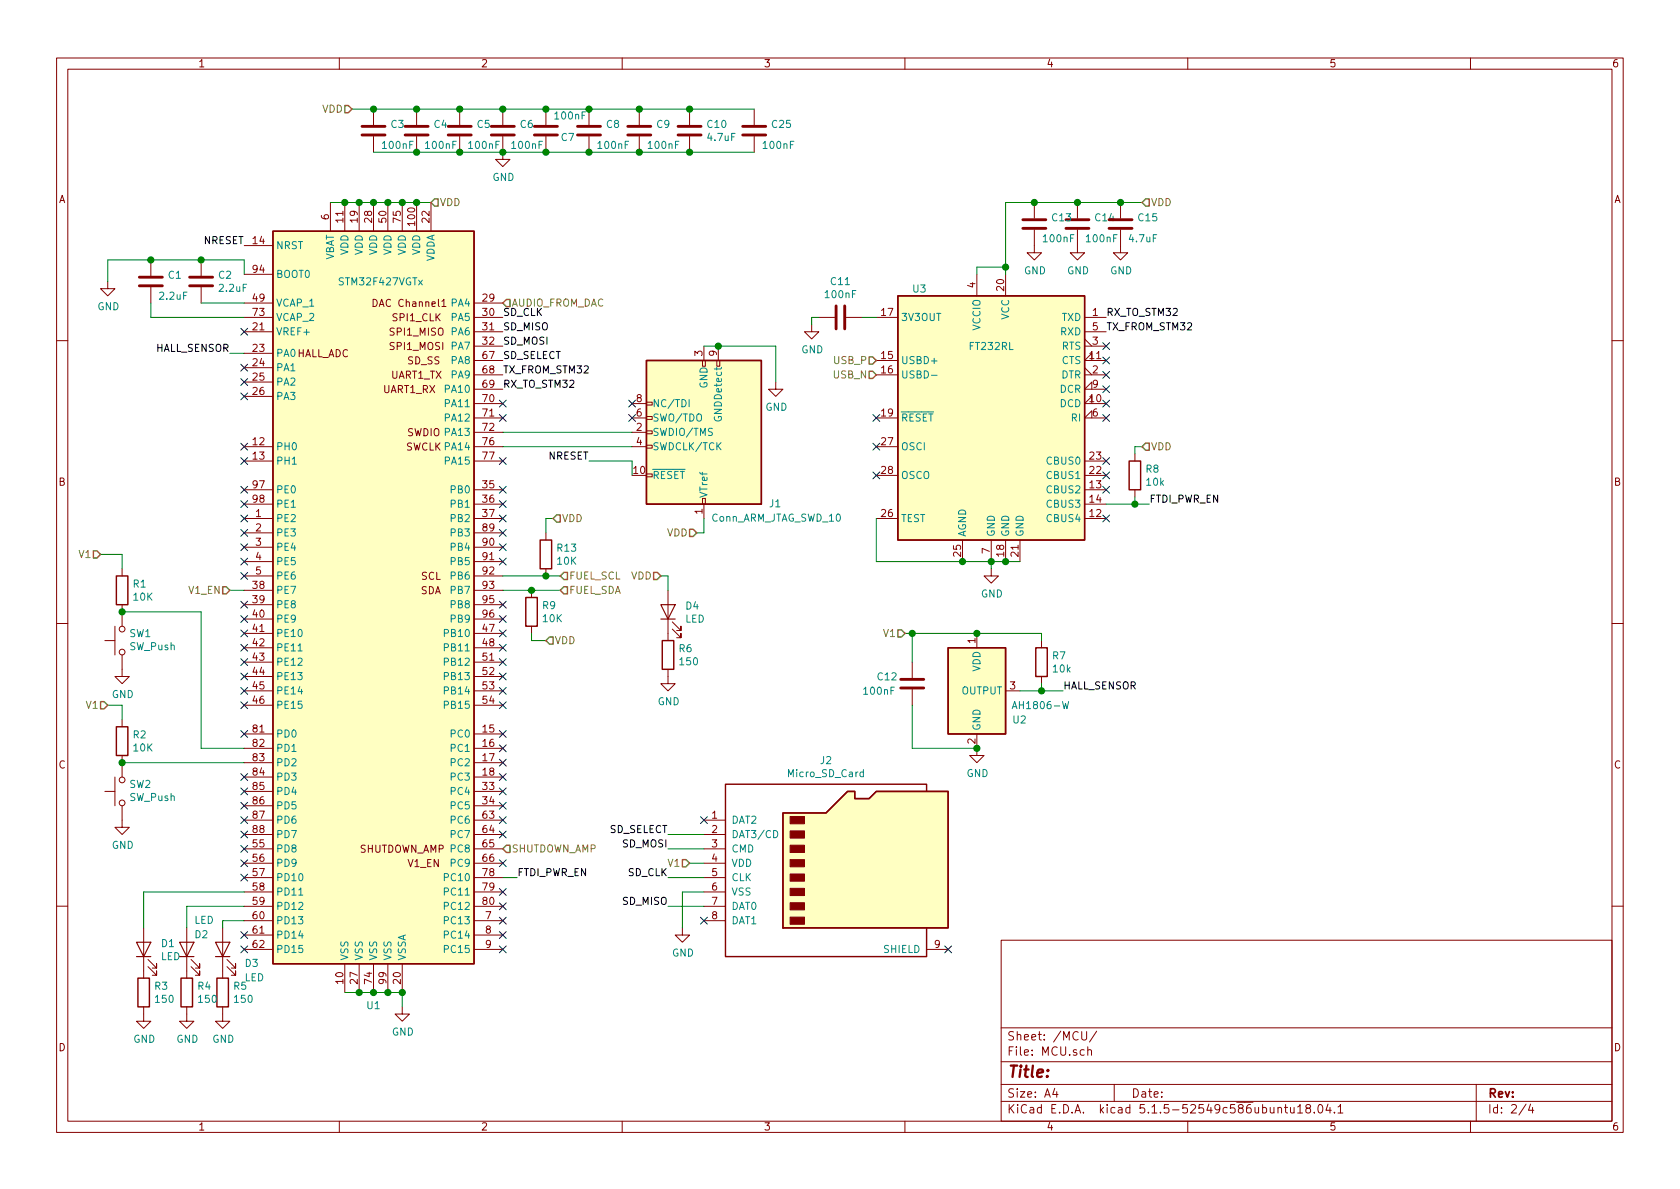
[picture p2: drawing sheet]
EESchema Schematic File Version 4
EELAYER 30 0
EELAYER END
$Descr A4 11693 8268
encoding utf-8
Sheet 2 4
Title ""
Date ""
Rev ""
Comp ""
Comment1 ""
Comment2 ""
Comment3 ""
Comment4 ""
$EndDescr
$Comp
L SoundBoard:STM32F427VGTx U1
U 1 1
P 2600 4100
AR Path="/5E238EA5/5E2653A2" Ref="U1"  Part="1" 
AR Path="/5E27AF1B/5E2653A2" Ref="U?"  Part="1" 
F 0 "U1" H 2600 1211 50  0000 C CNN
F 1 "STM32F427VGTx" H 2650 6250 50  0000 C CNN
F 2 "Package_QFP:LQFP-100_14x14mm_P0.5mm" H 1900 1500 50  0001 R CNN
F 3 "http://www.st.com/st-web-ui/static/active/en/resource/technical/document/datasheet/DM00071990.pdf" H 2600 4100 50  0001 C CNN
	1    2600 4100
	1    0    0    -1  
$EndComp
$Comp
L SoundBoard-rescue:FT232RL-Interface_USB U3
U 1 1
P 6900 2900
AR Path="/5E2490FC" Ref="U3"  Part="1" 
AR Path="/5E238EA5/5E2490FC" Ref="U3"  Part="1" 
AR Path="/5E27AF1B/5E2490FC" Ref="U?"  Part="1" 
F 0 "U3" H 6400 3800 50  0000 C CNN
F 1 "FT232RL" H 6900 3400 50  0000 C CNN
F 2 "Package_SO:SSOP-28_5.3x10.2mm_P0.65mm" H 8000 2000 50  0001 C CNN
F 3 "https://www.ftdichip.com/Support/Documents/DataSheets/ICs/DS_FT232R.pdf" H 6900 2900 50  0001 C CNN
	1    6900 2900
	1    0    0    -1  
$EndComp
$Comp
L SoundBoard-rescue:AH1806-W-Sensor_Magnetic U2
U 1 1
P 6800 4800
AR Path="/5E238EA5/5E24477E" Ref="U2"  Part="1" 
AR Path="/5E27AF1B/5E24477E" Ref="U?"  Part="1" 
F 0 "U2" H 7150 4600 50  0000 R CNN
F 1 "AH1806-W" H 7450 4700 50  0000 R CNN
F 2 "Package_TO_SOT_SMD:SC-59" H 7350 4450 50  0001 C CNN
F 3 "https://www.diodes.com/assets/Datasheets/AH1806.pdf" H 6800 4800 50  0001 C CNN
	1    6800 4800
	1    0    0    -1  
$EndComp
Wire Wire Line
	2400 1400 2500 1400
Wire Wire Line
	2500 1400 2600 1400
Connection ~ 2500 1400
Wire Wire Line
	2600 1400 2700 1400
Connection ~ 2600 1400
Wire Wire Line
	2700 1400 2800 1400
Connection ~ 2700 1400
Wire Wire Line
	2800 1400 2900 1400
Connection ~ 2800 1400
Wire Wire Line
	2900 1400 3000 1400
Connection ~ 2900 1400
Wire Wire Line
	2400 6900 2500 6900
Wire Wire Line
	2500 6900 2600 6900
Connection ~ 2500 6900
Wire Wire Line
	2600 6900 2700 6900
Connection ~ 2600 6900
Wire Wire Line
	2700 6900 2800 6900
Connection ~ 2700 6900
$Comp
L power:GND #PWR0114
U 1 1
P 2800 7000
F 0 "#PWR0114" H 2800 6750 50  0001 C CNN
F 1 "GND" H 2805 6827 50  0000 C CNN
F 2 "" H 2800 7000 50  0001 C CNN
F 3 "" H 2800 7000 50  0001 C CNN
	1    2800 7000
	1    0    0    -1  
$EndComp
Wire Wire Line
	2800 7000 2800 6900
Connection ~ 2800 6900
Text HLabel 3000 1400 2    50   Input ~ 0
VDD
Text HLabel 2450 750  0    50   Input ~ 0
VDD
$Comp
L Device:C C3
U 1 1
P 2600 900
F 0 "C3" H 2715 946 50  0000 L CNN
F 1 "100nF" H 2650 800 50  0000 L CNN
F 2 "Capacitor_SMD:C_0603_1608Metric_Pad1.05x0.95mm_HandSolder" H 2638 750 50  0001 C CNN
F 3 "~" H 2600 900 50  0001 C CNN
	1    2600 900 
	1    0    0    -1  
$EndComp
Wire Wire Line
	2450 750  2600 750 
$Comp
L Device:C C4
U 1 1
P 2900 900
F 0 "C4" H 3015 946 50  0000 L CNN
F 1 "100nF" H 2950 800 50  0000 L CNN
F 2 "Capacitor_SMD:C_0603_1608Metric_Pad1.05x0.95mm_HandSolder" H 2938 750 50  0001 C CNN
F 3 "~" H 2900 900 50  0001 C CNN
	1    2900 900 
	1    0    0    -1  
$EndComp
$Comp
L Device:C C5
U 1 1
P 3200 900
F 0 "C5" H 3315 946 50  0000 L CNN
F 1 "100nF" H 3250 800 50  0000 L CNN
F 2 "Capacitor_SMD:C_0603_1608Metric_Pad1.05x0.95mm_HandSolder" H 3238 750 50  0001 C CNN
F 3 "~" H 3200 900 50  0001 C CNN
	1    3200 900 
	1    0    0    -1  
$EndComp
Wire Wire Line
	2600 750  2900 750 
Connection ~ 2600 750 
Wire Wire Line
	2900 750  3200 750 
Connection ~ 2900 750 
Wire Wire Line
	2600 1050 2900 1050
Wire Wire Line
	2900 1050 3200 1050
Connection ~ 2900 1050
Text HLabel 3500 2100 2    50   Input ~ 0
AUDIO_FROM_DAC
$Comp
L Device:C C12
U 1 1
P 6350 4750
F 0 "C12" H 6100 4800 50  0000 L CNN
F 1 "100nF" H 6000 4700 50  0000 L CNN
F 2 "Capacitor_SMD:C_0603_1608Metric_Pad1.05x0.95mm_HandSolder" H 6388 4600 50  0001 C CNN
F 3 "~" H 6350 4750 50  0001 C CNN
	1    6350 4750
	1    0    0    -1  
$EndComp
Wire Wire Line
	6350 4900 6350 5200
Wire Wire Line
	6350 5200 6800 5200
Wire Wire Line
	6350 4600 6350 4400
Wire Wire Line
	6350 4400 6800 4400
$Comp
L Device:R R7
U 1 1
P 7250 4600
F 0 "R7" H 7320 4646 50  0000 L CNN
F 1 "10k" H 7320 4555 50  0000 L CNN
F 2 "Resistor_SMD:R_0603_1608Metric_Pad1.05x0.95mm_HandSolder" V 7180 4600 50  0001 C CNN
F 3 "~" H 7250 4600 50  0001 C CNN
	1    7250 4600
	1    0    0    -1  
$EndComp
Wire Wire Line
	7100 4800 7250 4800
Wire Wire Line
	7250 4800 7250 4750
Wire Wire Line
	7250 4450 7250 4400
Wire Wire Line
	7250 4400 6800 4400
Connection ~ 6800 4400
Text HLabel 6300 4400 0    50   Input ~ 0
V1
Wire Wire Line
	6300 4400 6350 4400
Connection ~ 6350 4400
Text HLabel 3900 4100 2    50   Input ~ 0
FUEL_SDA
Text HLabel 3900 4000 2    50   Input ~ 0
FUEL_SCL
Text HLabel 1600 4100 0    50   Input ~ 0
V1_EN
Text HLabel 3500 5900 2    50   Input ~ 0
SHUTDOWN_AMP
$Comp
L Device:C C11
U 1 1
P 5850 2200
F 0 "C11" V 5598 2200 50  0000 C CNN
F 1 "100nF" V 5689 2200 50  0000 C CNN
F 2 "Capacitor_SMD:C_0603_1608Metric_Pad1.05x0.95mm_HandSolder" H 5888 2050 50  0001 C CNN
F 3 "~" H 5850 2200 50  0001 C CNN
	1    5850 2200
	0    1    1    0   
$EndComp
Wire Wire Line
	6000 2200 6100 2200
$Comp
L power:GND #PWR0115
U 1 1
P 5650 2250
F 0 "#PWR0115" H 5650 2000 50  0001 C CNN
F 1 "GND" H 5655 2077 50  0000 C CNN
F 2 "" H 5650 2250 50  0001 C CNN
F 3 "" H 5650 2250 50  0001 C CNN
	1    5650 2250
	1    0    0    -1  
$EndComp
Wire Wire Line
	5650 2250 5650 2200
Wire Wire Line
	5650 2200 5700 2200
Text HLabel 6100 2500 0    50   Input ~ 0
USB_P
Text HLabel 6100 2600 0    50   Input ~ 0
USB_N
Text Label 7700 2300 0    50   ~ 0
TX_FROM_STM32
Text Label 7700 2200 0    50   ~ 0
RX_TO_STM32
Text Label 3500 2600 0    50   ~ 0
TX_FROM_STM32
Text Label 3500 2700 0    50   ~ 0
RX_TO_STM32
$Comp
L Device:R R8
U 1 1
P 7900 3300
F 0 "R8" H 7970 3346 50  0000 L CNN
F 1 "10k" H 7970 3255 50  0000 L CNN
F 2 "Resistor_SMD:R_0603_1608Metric_Pad1.05x0.95mm_HandSolder" V 7830 3300 50  0001 C CNN
F 3 "~" H 7900 3300 50  0001 C CNN
	1    7900 3300
	1    0    0    -1  
$EndComp
Wire Wire Line
	7700 3500 7900 3500
Wire Wire Line
	7900 3500 7900 3450
Connection ~ 7900 3500
Text Label 8000 3500 0    50   ~ 0
FTDI_PWR_EN
Wire Wire Line
	7900 3500 8000 3500
Text HLabel 7950 3100 2    50   Input ~ 0
VDD
Wire Wire Line
	7950 3100 7900 3100
Wire Wire Line
	7900 3100 7900 3150
Text HLabel 7950 1400 2    50   Input ~ 0
VDD
Wire Wire Line
	7000 1400 7000 1850
$Comp
L Device:C C13
U 1 1
P 7200 1550
F 0 "C13" H 7315 1596 50  0000 L CNN
F 1 "100nF" H 7250 1450 50  0000 L CNN
F 2 "Capacitor_SMD:C_0603_1608Metric_Pad1.05x0.95mm_HandSolder" H 7238 1400 50  0001 C CNN
F 3 "~" H 7200 1550 50  0001 C CNN
	1    7200 1550
	1    0    0    -1  
$EndComp
Wire Wire Line
	7200 1400 7000 1400
$Comp
L Device:C C15
U 1 1
P 7800 1550
F 0 "C15" H 7915 1596 50  0000 L CNN
F 1 "4.7uF" H 7850 1450 50  0000 L CNN
F 2 "Capacitor_SMD:C_0603_1608Metric_Pad1.05x0.95mm_HandSolder" H 7838 1400 50  0001 C CNN
F 3 "~" H 7800 1550 50  0001 C CNN
	1    7800 1550
	1    0    0    -1  
$EndComp
Wire Wire Line
	7200 1400 7500 1400
Connection ~ 7200 1400
$Comp
L Device:C C14
U 1 1
P 7500 1550
F 0 "C14" H 7615 1596 50  0000 L CNN
F 1 "100nF" H 7550 1450 50  0000 L CNN
F 2 "Capacitor_SMD:C_0603_1608Metric_Pad1.05x0.95mm_HandSolder" H 7538 1400 50  0001 C CNN
F 3 "~" H 7500 1550 50  0001 C CNN
	1    7500 1550
	1    0    0    -1  
$EndComp
Connection ~ 7500 1400
Wire Wire Line
	7500 1400 7800 1400
Wire Wire Line
	7950 1400 7800 1400
Connection ~ 7800 1400
$Comp
L power:GND #PWR0116
U 1 1
P 7800 1700
F 0 "#PWR0116" H 7800 1450 50  0001 C CNN
F 1 "GND" H 7805 1527 50  0000 C CNN
F 2 "" H 7800 1700 50  0001 C CNN
F 3 "" H 7800 1700 50  0001 C CNN
	1    7800 1700
	1    0    0    -1  
$EndComp
$Comp
L power:GND #PWR0117
U 1 1
P 7500 1700
F 0 "#PWR0117" H 7500 1450 50  0001 C CNN
F 1 "GND" H 7505 1527 50  0000 C CNN
F 2 "" H 7500 1700 50  0001 C CNN
F 3 "" H 7500 1700 50  0001 C CNN
	1    7500 1700
	1    0    0    -1  
$EndComp
$Comp
L power:GND #PWR0118
U 1 1
P 7200 1700
F 0 "#PWR0118" H 7200 1450 50  0001 C CNN
F 1 "GND" H 7205 1527 50  0000 C CNN
F 2 "" H 7200 1700 50  0001 C CNN
F 3 "" H 7200 1700 50  0001 C CNN
	1    7200 1700
	1    0    0    -1  
$EndComp
Wire Wire Line
	7000 1850 6800 1850
Wire Wire Line
	6800 1850 6800 1900
Connection ~ 7000 1850
Wire Wire Line
	7000 1850 7000 1900
Wire Wire Line
	6900 3900 7000 3900
Wire Wire Line
	7000 3900 7100 3900
Connection ~ 7000 3900
Wire Wire Line
	6700 3900 6900 3900
Connection ~ 6900 3900
Wire Wire Line
	6100 3600 6100 3900
Wire Wire Line
	6100 3900 6700 3900
Connection ~ 6700 3900
$Comp
L power:GND #PWR0119
U 1 1
P 6900 3950
F 0 "#PWR0119" H 6900 3700 50  0001 C CNN
F 1 "GND" H 6905 3777 50  0000 C CNN
F 2 "" H 6900 3950 50  0001 C CNN
F 3 "" H 6900 3950 50  0001 C CNN
	1    6900 3950
	1    0    0    -1  
$EndComp
Wire Wire Line
	6900 3950 6900 3900
NoConn ~ 6100 2900
NoConn ~ 6100 3100
NoConn ~ 6100 3300
NoConn ~ 7700 2400
NoConn ~ 7700 2500
NoConn ~ 7700 2600
NoConn ~ 7700 2700
NoConn ~ 7700 2800
NoConn ~ 7700 2900
NoConn ~ 7700 3200
NoConn ~ 7700 3300
NoConn ~ 7700 3400
NoConn ~ 7700 3600
Wire Wire Line
	7250 4800 7400 4800
Connection ~ 7250 4800
Text Label 7400 4800 0    50   ~ 0
HALL_SENSOR
Text Label 1600 2450 2    50   ~ 0
HALL_SENSOR
Wire Wire Line
	1600 2450 1700 2450
$Comp
L Device:C C6
U 1 1
P 3500 900
F 0 "C6" H 3615 946 50  0000 L CNN
F 1 "100nF" H 3550 800 50  0000 L CNN
F 2 "Capacitor_SMD:C_0603_1608Metric_Pad1.05x0.95mm_HandSolder" H 3538 750 50  0001 C CNN
F 3 "~" H 3500 900 50  0001 C CNN
	1    3500 900 
	1    0    0    -1  
$EndComp
$Comp
L Device:C C7
U 1 1
P 3800 900
F 0 "C7" H 3900 950 50  0000 L CNN
F 1 "100nF" H 3850 800 50  0000 L CNN
F 2 "Capacitor_SMD:C_0603_1608Metric_Pad1.05x0.95mm_HandSolder" H 3838 750 50  0001 C CNN
F 3 "~" H 3800 900 50  0001 C CNN
	1    3800 900 
	1    0    0    1   
$EndComp
$Comp
L Device:C C8
U 1 1
P 4100 900
F 0 "C8" H 4215 946 50  0000 L CNN
F 1 "100nF" H 4150 800 50  0000 L CNN
F 2 "Capacitor_SMD:C_0603_1608Metric_Pad1.05x0.95mm_HandSolder" H 4138 750 50  0001 C CNN
F 3 "~" H 4100 900 50  0001 C CNN
	1    4100 900 
	1    0    0    -1  
$EndComp
Wire Wire Line
	3200 750  3500 750 
Connection ~ 3200 750 
Wire Wire Line
	3500 750  3800 750 
Connection ~ 3500 750 
Wire Wire Line
	3800 750  4100 750 
Connection ~ 3800 750 
Wire Wire Line
	3200 1050 3500 1050
Connection ~ 3200 1050
Wire Wire Line
	3500 1050 3800 1050
Connection ~ 3500 1050
Wire Wire Line
	3800 1050 4100 1050
Connection ~ 3800 1050
Connection ~ 4100 750 
$Comp
L power:GND #PWR07
U 1 1
P 3500 1050
F 0 "#PWR07" H 3500 800 50  0001 C CNN
F 1 "GND" H 3505 877 50  0000 C CNN
F 2 "" H 3500 1050 50  0001 C CNN
F 3 "" H 3500 1050 50  0001 C CNN
	1    3500 1050
	1    0    0    -1  
$EndComp
Connection ~ 4100 1050
Wire Wire Line
	4100 1050 4450 1050
Wire Wire Line
	4100 750  4450 750 
$Comp
L Device:C C9
U 1 1
P 4450 900
F 0 "C9" H 4565 946 50  0000 L CNN
F 1 "100nF" H 4500 800 50  0000 L CNN
F 2 "Capacitor_SMD:C_0603_1608Metric_Pad1.05x0.95mm_HandSolder" H 4488 750 50  0001 C CNN
F 3 "~" H 4450 900 50  0001 C CNN
	1    4450 900 
	1    0    0    -1  
$EndComp
$Comp
L Device:C C2
U 1 1
P 1400 1950
F 0 "C2" H 1515 1996 50  0000 L CNN
F 1 "2.2uF" H 1515 1905 50  0000 L CNN
F 2 "Capacitor_SMD:C_0603_1608Metric_Pad1.05x0.95mm_HandSolder" H 1438 1800 50  0001 C CNN
F 3 "~" H 1400 1950 50  0001 C CNN
	1    1400 1950
	1    0    0    -1  
$EndComp
Wire Wire Line
	1050 2200 1700 2200
Wire Wire Line
	1400 2100 1700 2100
Wire Wire Line
	750  1800 750  1950
$Comp
L power:GND #PWR01
U 1 1
P 750 1950
F 0 "#PWR01" H 750 1700 50  0001 C CNN
F 1 "GND" H 755 1777 50  0000 C CNN
F 2 "" H 750 1950 50  0001 C CNN
F 3 "" H 750 1950 50  0001 C CNN
	1    750  1950
	1    0    0    -1  
$EndComp
Wire Wire Line
	750  1800 1050 1800
$Comp
L Device:C C1
U 1 1
P 1050 1950
F 0 "C1" H 1165 1996 50  0000 L CNN
F 1 "2.2uF" H 1100 1850 50  0000 L CNN
F 2 "Capacitor_SMD:C_0603_1608Metric_Pad1.05x0.95mm_HandSolder" H 1088 1800 50  0001 C CNN
F 3 "~" H 1050 1950 50  0001 C CNN
	1    1050 1950
	1    0    0    -1  
$EndComp
Connection ~ 1050 1800
Wire Wire Line
	1050 1800 1400 1800
Wire Wire Line
	1050 2100 1050 2200
$Comp
L Device:C C10
U 1 1
P 4800 900
F 0 "C10" H 4915 946 50  0000 L CNN
F 1 "4.7uF" H 4915 855 50  0000 L CNN
F 2 "Capacitor_SMD:C_0603_1608Metric_Pad1.05x0.95mm_HandSolder" H 4838 750 50  0001 C CNN
F 3 "~" H 4800 900 50  0001 C CNN
	1    4800 900 
	1    0    0    -1  
$EndComp
Wire Wire Line
	4450 1050 4800 1050
Connection ~ 4450 1050
Wire Wire Line
	4450 750  4800 750 
Connection ~ 4450 750 
Wire Wire Line
	2300 1400 2400 1400
Connection ~ 2400 1400
$Comp
L Connector:Micro_SD_Card J2
U 1 1
P 5800 6000
F 0 "J2" H 5750 6717 50  0000 C CNN
F 1 "Micro_SD_Card" H 5750 6626 50  0000 C CNN
F 2 "Connector_Card:microSD_HC_Wuerth_693072010801" H 6950 6300 50  0001 C CNN
F 3 "http://katalog.we-online.de/em/datasheet/693072010801.pdf" H 5800 6000 50  0001 C CNN
	1    5800 6000
	1    0    0    -1  
$EndComp
$Comp
L Device:R R6
U 1 1
P 4650 4550
F 0 "R6" H 4720 4596 50  0000 L CNN
F 1 "150" H 4720 4505 50  0000 L CNN
F 2 "Resistor_SMD:R_0603_1608Metric_Pad1.05x0.95mm_HandSolder" V 4580 4550 50  0001 C CNN
F 3 "~" H 4650 4550 50  0001 C CNN
	1    4650 4550
	1    0    0    -1  
$EndComp
$Comp
L Device:LED D4
U 1 1
P 4650 4250
F 0 "D4" V 4688 4133 50  0000 R CNN
F 1 "LED" V 4597 4133 50  0000 R CNN
F 2 "Diode_SMD:D_0603_1608Metric_Pad1.05x0.95mm_HandSolder" H 4650 4250 50  0001 C CNN
F 3 "~" H 4650 4250 50  0001 C CNN
	1    4650 4250
	0    -1   -1   0   
$EndComp
$Comp
L power:GND #PWR08
U 1 1
P 4650 4700
F 0 "#PWR08" H 4650 4450 50  0001 C CNN
F 1 "GND" H 4655 4527 50  0000 C CNN
F 2 "" H 4650 4700 50  0001 C CNN
F 3 "" H 4650 4700 50  0001 C CNN
	1    4650 4700
	1    0    0    -1  
$EndComp
Text HLabel 4600 4000 0    50   Input ~ 0
VDD
Wire Wire Line
	4600 4000 4650 4000
Wire Wire Line
	4650 4000 4650 4100
Text Label 1700 1700 2    50   ~ 0
NRESET
Text Label 4100 3200 2    50   ~ 0
NRESET
$Comp
L Connector:Conn_ARM_JTAG_SWD_10 J1
U 1 1
P 4900 3000
F 0 "J1" H 4450 3500 50  0000 R CNN
F 1 "Conn_ARM_JTAG_SWD_10" H 4850 3600 50  0000 R CNN
F 2 "Connector_PinHeader_1.27mm:PinHeader_2x05_P1.27mm_Vertical_SMD" H 4950 2450 50  0001 L TNN
F 3 "http://infocenter.arm.com/help/topic/com.arm.doc.faqs/attached/13634/cortex_debug_connectors.pdf" V 4550 1750 50  0001 C CNN
	1    4900 3000
	-1   0    0    1   
$EndComp
Wire Wire Line
	4100 3200 4400 3200
Wire Wire Line
	4400 3200 4400 3300
NoConn ~ 4400 2900
NoConn ~ 4400 2800
Text HLabel 4850 3700 0    50   Input ~ 0
VDD
Wire Wire Line
	4850 3700 4900 3700
Wire Wire Line
	4900 3700 4900 3600
Wire Wire Line
	4900 2400 5000 2400
Wire Wire Line
	4400 3100 3500 3100
Wire Wire Line
	4400 3000 3500 3000
Wire Wire Line
	5000 2400 5400 2400
Wire Wire Line
	5400 2400 5400 2650
Connection ~ 5000 2400
$Comp
L power:GND #PWR010
U 1 1
P 5400 2650
F 0 "#PWR010" H 5400 2400 50  0001 C CNN
F 1 "GND" H 5405 2477 50  0000 C CNN
F 2 "" H 5400 2650 50  0001 C CNN
F 3 "" H 5400 2650 50  0001 C CNN
	1    5400 2650
	1    0    0    -1  
$EndComp
$Comp
L Device:R R4
U 1 1
P 1300 6900
F 0 "R4" H 1370 6946 50  0000 L CNN
F 1 "150" H 1370 6855 50  0000 L CNN
F 2 "Resistor_SMD:R_0603_1608Metric_Pad1.05x0.95mm_HandSolder" V 1230 6900 50  0001 C CNN
F 3 "~" H 1300 6900 50  0001 C CNN
	1    1300 6900
	1    0    0    -1  
$EndComp
$Comp
L Device:LED D2
U 1 1
P 1300 6600
F 0 "D2" V 1400 6550 50  0000 R CNN
F 1 "LED" V 1500 6550 50  0000 R CNN
F 2 "Diode_SMD:D_0603_1608Metric_Pad1.05x0.95mm_HandSolder" H 1300 6600 50  0001 C CNN
F 3 "~" H 1300 6600 50  0001 C CNN
	1    1300 6600
	0    -1   -1   0   
$EndComp
$Comp
L power:GND #PWR05
U 1 1
P 1300 7050
F 0 "#PWR05" H 1300 6800 50  0001 C CNN
F 1 "GND" H 1305 6877 50  0000 C CNN
F 2 "" H 1300 7050 50  0001 C CNN
F 3 "" H 1300 7050 50  0001 C CNN
	1    1300 7050
	1    0    0    -1  
$EndComp
$Comp
L Device:R R3
U 1 1
P 1000 6900
F 0 "R3" H 1070 6946 50  0000 L CNN
F 1 "150" H 1070 6855 50  0000 L CNN
F 2 "Resistor_SMD:R_0603_1608Metric_Pad1.05x0.95mm_HandSolder" V 930 6900 50  0001 C CNN
F 3 "~" H 1000 6900 50  0001 C CNN
	1    1000 6900
	1    0    0    -1  
$EndComp
$Comp
L Device:LED D1
U 1 1
P 1000 6600
F 0 "D1" V 1038 6483 50  0000 R CNN
F 1 "LED" V 947 6483 50  0000 R CNN
F 2 "Diode_SMD:D_0603_1608Metric_Pad1.05x0.95mm_HandSolder" H 1000 6600 50  0001 C CNN
F 3 "~" H 1000 6600 50  0001 C CNN
	1    1000 6600
	0    -1   -1   0   
$EndComp
$Comp
L power:GND #PWR04
U 1 1
P 1000 7050
F 0 "#PWR04" H 1000 6800 50  0001 C CNN
F 1 "GND" H 1005 6877 50  0000 C CNN
F 2 "" H 1000 7050 50  0001 C CNN
F 3 "" H 1000 7050 50  0001 C CNN
	1    1000 7050
	1    0    0    -1  
$EndComp
$Comp
L Device:R R5
U 1 1
P 1550 6900
F 0 "R5" H 1620 6946 50  0000 L CNN
F 1 "150" H 1620 6855 50  0000 L CNN
F 2 "Resistor_SMD:R_0603_1608Metric_Pad1.05x0.95mm_HandSolder" V 1480 6900 50  0001 C CNN
F 3 "~" H 1550 6900 50  0001 C CNN
	1    1550 6900
	1    0    0    -1  
$EndComp
$Comp
L Device:LED D3
U 1 1
P 1550 6600
F 0 "D3" V 1450 6450 50  0000 R CNN
F 1 "LED" V 1350 6450 50  0000 R CNN
F 2 "Diode_SMD:D_0603_1608Metric_Pad1.05x0.95mm_HandSolder" H 1550 6600 50  0001 C CNN
F 3 "~" H 1550 6600 50  0001 C CNN
	1    1550 6600
	0    -1   -1   0   
$EndComp
$Comp
L power:GND #PWR06
U 1 1
P 1550 7050
F 0 "#PWR06" H 1550 6800 50  0001 C CNN
F 1 "GND" H 1555 6877 50  0000 C CNN
F 2 "" H 1550 7050 50  0001 C CNN
F 3 "" H 1550 7050 50  0001 C CNN
	1    1550 7050
	1    0    0    -1  
$EndComp
Wire Wire Line
	1550 6450 1550 6400
Wire Wire Line
	1550 6400 1700 6400
Wire Wire Line
	1300 6300 1700 6300
Wire Wire Line
	1300 6300 1300 6450
Wire Wire Line
	1000 6200 1700 6200
Wire Wire Line
	1000 6200 1000 6450
Text HLabel 4800 6000 0    50   Input ~ 0
V1
Wire Wire Line
	4900 6000 4800 6000
Text Label 3500 2200 0    50   ~ 0
SD_CLK
Text Label 3500 2300 0    50   ~ 0
SD_MISO
Text Label 3500 2400 0    50   ~ 0
SD_MOSI
Text Label 3500 2500 0    50   ~ 0
SD_SELECT
Text Label 4650 6100 2    50   ~ 0
SD_CLK
Text Label 4650 6300 2    50   ~ 0
SD_MISO
Text Label 4650 5900 2    50   ~ 0
SD_MOSI
Text Label 4650 5800 2    50   ~ 0
SD_SELECT
Wire Wire Line
	4650 5800 4900 5800
Wire Wire Line
	4650 5900 4900 5900
Wire Wire Line
	4650 6100 4900 6100
Wire Wire Line
	4650 6300 4900 6300
NoConn ~ 4900 6400
NoConn ~ 4900 5700
$Comp
L power:GND #PWR09
U 1 1
P 4750 6450
F 0 "#PWR09" H 4750 6200 50  0001 C CNN
F 1 "GND" H 4755 6277 50  0000 C CNN
F 2 "" H 4750 6450 50  0001 C CNN
F 3 "" H 4750 6450 50  0001 C CNN
	1    4750 6450
	1    0    0    -1  
$EndComp
Wire Wire Line
	4750 6450 4750 6200
Wire Wire Line
	4750 6200 4900 6200
$Comp
L Switch:SW_Push SW1
U 1 1
P 850 4450
F 0 "SW1" V 896 4402 50  0000 R CNN
F 1 "SW_Push" V 805 4402 50  0000 R CNN
F 2 "Button_Switch_SMD:SW_Push_1P1T_NO_6x6mm_H9.5mm" H 850 4650 50  0001 C CNN
F 3 "" H 850 4650 50  0001 C CNN
	1    850  4450
	0    -1   -1   0   
$EndComp
$Comp
L Device:R R1
U 1 1
P 850 4100
F 0 "R1" H 920 4146 50  0000 L CNN
F 1 "10K" H 920 4055 50  0000 L CNN
F 2 "Resistor_SMD:R_0603_1608Metric_Pad1.05x0.95mm_HandSolder" V 780 4100 50  0001 C CNN
F 3 "~" H 850 4100 50  0001 C CNN
	1    850  4100
	1    0    0    -1  
$EndComp
Wire Wire Line
	850  3950 850  3850
$Comp
L power:GND #PWR02
U 1 1
P 850 4650
F 0 "#PWR02" H 850 4400 50  0001 C CNN
F 1 "GND" H 855 4477 50  0000 C CNN
F 2 "" H 850 4650 50  0001 C CNN
F 3 "" H 850 4650 50  0001 C CNN
	1    850  4650
	1    0    0    -1  
$EndComp
$Comp
L Switch:SW_Push SW2
U 1 1
P 850 5500
F 0 "SW2" V 896 5452 50  0000 R CNN
F 1 "SW_Push" V 805 5452 50  0000 R CNN
F 2 "Button_Switch_SMD:SW_Push_1P1T_NO_6x6mm_H9.5mm" H 850 5700 50  0001 C CNN
F 3 "" H 850 5700 50  0001 C CNN
	1    850  5500
	0    -1   -1   0   
$EndComp
$Comp
L Device:R R2
U 1 1
P 850 5150
F 0 "R2" H 920 5196 50  0000 L CNN
F 1 "10K" H 920 5105 50  0000 L CNN
F 2 "Resistor_SMD:R_0603_1608Metric_Pad1.05x0.95mm_HandSolder" V 780 5150 50  0001 C CNN
F 3 "~" H 850 5150 50  0001 C CNN
	1    850  5150
	1    0    0    -1  
$EndComp
Wire Wire Line
	850  5000 850  4900
$Comp
L power:GND #PWR03
U 1 1
P 850 5700
F 0 "#PWR03" H 850 5450 50  0001 C CNN
F 1 "GND" H 855 5527 50  0000 C CNN
F 2 "" H 850 5700 50  0001 C CNN
F 3 "" H 850 5700 50  0001 C CNN
	1    850  5700
	1    0    0    -1  
$EndComp
NoConn ~ 3500 2800
NoConn ~ 3500 2900
NoConn ~ 3500 3200
NoConn ~ 3500 3400
NoConn ~ 3500 3500
NoConn ~ 3500 3600
NoConn ~ 3500 3700
NoConn ~ 3500 3800
NoConn ~ 3500 3900
NoConn ~ 3500 4200
NoConn ~ 3500 4300
NoConn ~ 3500 4400
NoConn ~ 3500 4500
NoConn ~ 3500 4600
NoConn ~ 3500 4700
NoConn ~ 3500 4800
NoConn ~ 3500 4900
NoConn ~ 3500 5100
NoConn ~ 3500 5200
NoConn ~ 3500 5300
NoConn ~ 3500 5400
NoConn ~ 3500 5500
NoConn ~ 3500 5600
NoConn ~ 3500 5700
NoConn ~ 3500 5800
NoConn ~ 3500 6200
NoConn ~ 3500 6300
NoConn ~ 3500 6400
NoConn ~ 3500 6500
NoConn ~ 3500 6600
NoConn ~ 1700 6500
NoConn ~ 1700 6600
NoConn ~ 1700 6100
NoConn ~ 1700 6000
NoConn ~ 1700 5900
NoConn ~ 1700 5800
NoConn ~ 1700 5700
NoConn ~ 1700 5600
NoConn ~ 1700 5500
NoConn ~ 1700 5400
NoConn ~ 1700 5100
NoConn ~ 1700 4900
NoConn ~ 1700 4800
NoConn ~ 1700 4700
NoConn ~ 1700 4600
NoConn ~ 1700 4500
NoConn ~ 1700 4400
NoConn ~ 1700 4300
NoConn ~ 1700 4200
NoConn ~ 3500 6000
NoConn ~ 1700 4000
NoConn ~ 1700 3900
NoConn ~ 1700 3800
NoConn ~ 1700 3700
NoConn ~ 1700 3600
NoConn ~ 1700 3500
NoConn ~ 1700 3400
NoConn ~ 1700 3200
NoConn ~ 1700 3100
NoConn ~ 1700 2750
NoConn ~ 1700 2650
NoConn ~ 1700 2550
NoConn ~ 1700 2300
$Comp
L power:GND #PWR0123
U 1 1
P 6800 5200
F 0 "#PWR0123" H 6800 4950 50  0001 C CNN
F 1 "GND" H 6805 5027 50  0000 C CNN
F 2 "" H 6800 5200 50  0001 C CNN
F 3 "" H 6800 5200 50  0001 C CNN
	1    6800 5200
	1    0    0    -1  
$EndComp
Connection ~ 6800 5200
Wire Wire Line
	1700 1900 1700 1800
Wire Wire Line
	1700 1800 1400 1800
Connection ~ 1400 1800
NoConn ~ 6600 6600
$Comp
L Device:R R13
U 1 1
P 3800 3850
F 0 "R13" H 3870 3896 50  0000 L CNN
F 1 "10K" H 3870 3805 50  0000 L CNN
F 2 "Resistor_SMD:R_0603_1608Metric_Pad1.05x0.95mm_HandSolder" V 3730 3850 50  0001 C CNN
F 3 "~" H 3800 3850 50  0001 C CNN
	1    3800 3850
	1    0    0    -1  
$EndComp
$Comp
L Device:R R9
U 1 1
P 3700 4250
F 0 "R9" H 3770 4296 50  0000 L CNN
F 1 "10K" H 3770 4205 50  0000 L CNN
F 2 "Resistor_SMD:R_0603_1608Metric_Pad1.05x0.95mm_HandSolder" V 3630 4250 50  0001 C CNN
F 3 "~" H 3700 4250 50  0001 C CNN
	1    3700 4250
	1    0    0    -1  
$EndComp
Wire Wire Line
	3500 4100 3700 4100
Wire Wire Line
	3900 4100 3700 4100
Connection ~ 3700 4100
Wire Wire Line
	3500 4000 3800 4000
Wire Wire Line
	3800 4000 3900 4000
Connection ~ 3800 4000
Text HLabel 3850 3600 2    50   Input ~ 0
VDD
Wire Wire Line
	3850 3600 3800 3600
Wire Wire Line
	3800 3600 3800 3700
Text HLabel 3800 4450 2    50   Input ~ 0
VDD
Wire Wire Line
	3800 4450 3700 4450
Wire Wire Line
	3700 4450 3700 4400
$Comp
L Device:C C25
U 1 1
P 5250 900
F 0 "C25" H 5365 946 50  0000 L CNN
F 1 "100nF" H 5300 800 50  0000 L CNN
F 2 "Capacitor_SMD:C_0603_1608Metric_Pad1.05x0.95mm_HandSolder" H 5288 750 50  0001 C CNN
F 3 "~" H 5250 900 50  0001 C CNN
	1    5250 900 
	1    0    0    -1  
$EndComp
Wire Wire Line
	5250 750  4800 750 
Connection ~ 4800 750 
Wire Wire Line
	4800 1050 5250 1050
Connection ~ 4800 1050
Wire Wire Line
	1700 4100 1600 4100
Text HLabel 750  4900 0    50   Input ~ 0
V1
Wire Wire Line
	850  4900 750  4900
Text HLabel 700  3850 0    50   Input ~ 0
V1
Wire Wire Line
	700  3850 850  3850
Wire Wire Line
	850  5300 1700 5300
Connection ~ 850  5300
Wire Wire Line
	1700 5200 1400 5200
Wire Wire Line
	1400 5200 1400 4250
Wire Wire Line
	1400 4250 850  4250
Connection ~ 850  4250
Text Label 3600 6100 0    50   ~ 0
FTDI_PWR_EN
Wire Wire Line
	3600 6100 3500 6100
$EndSCHEMATC
